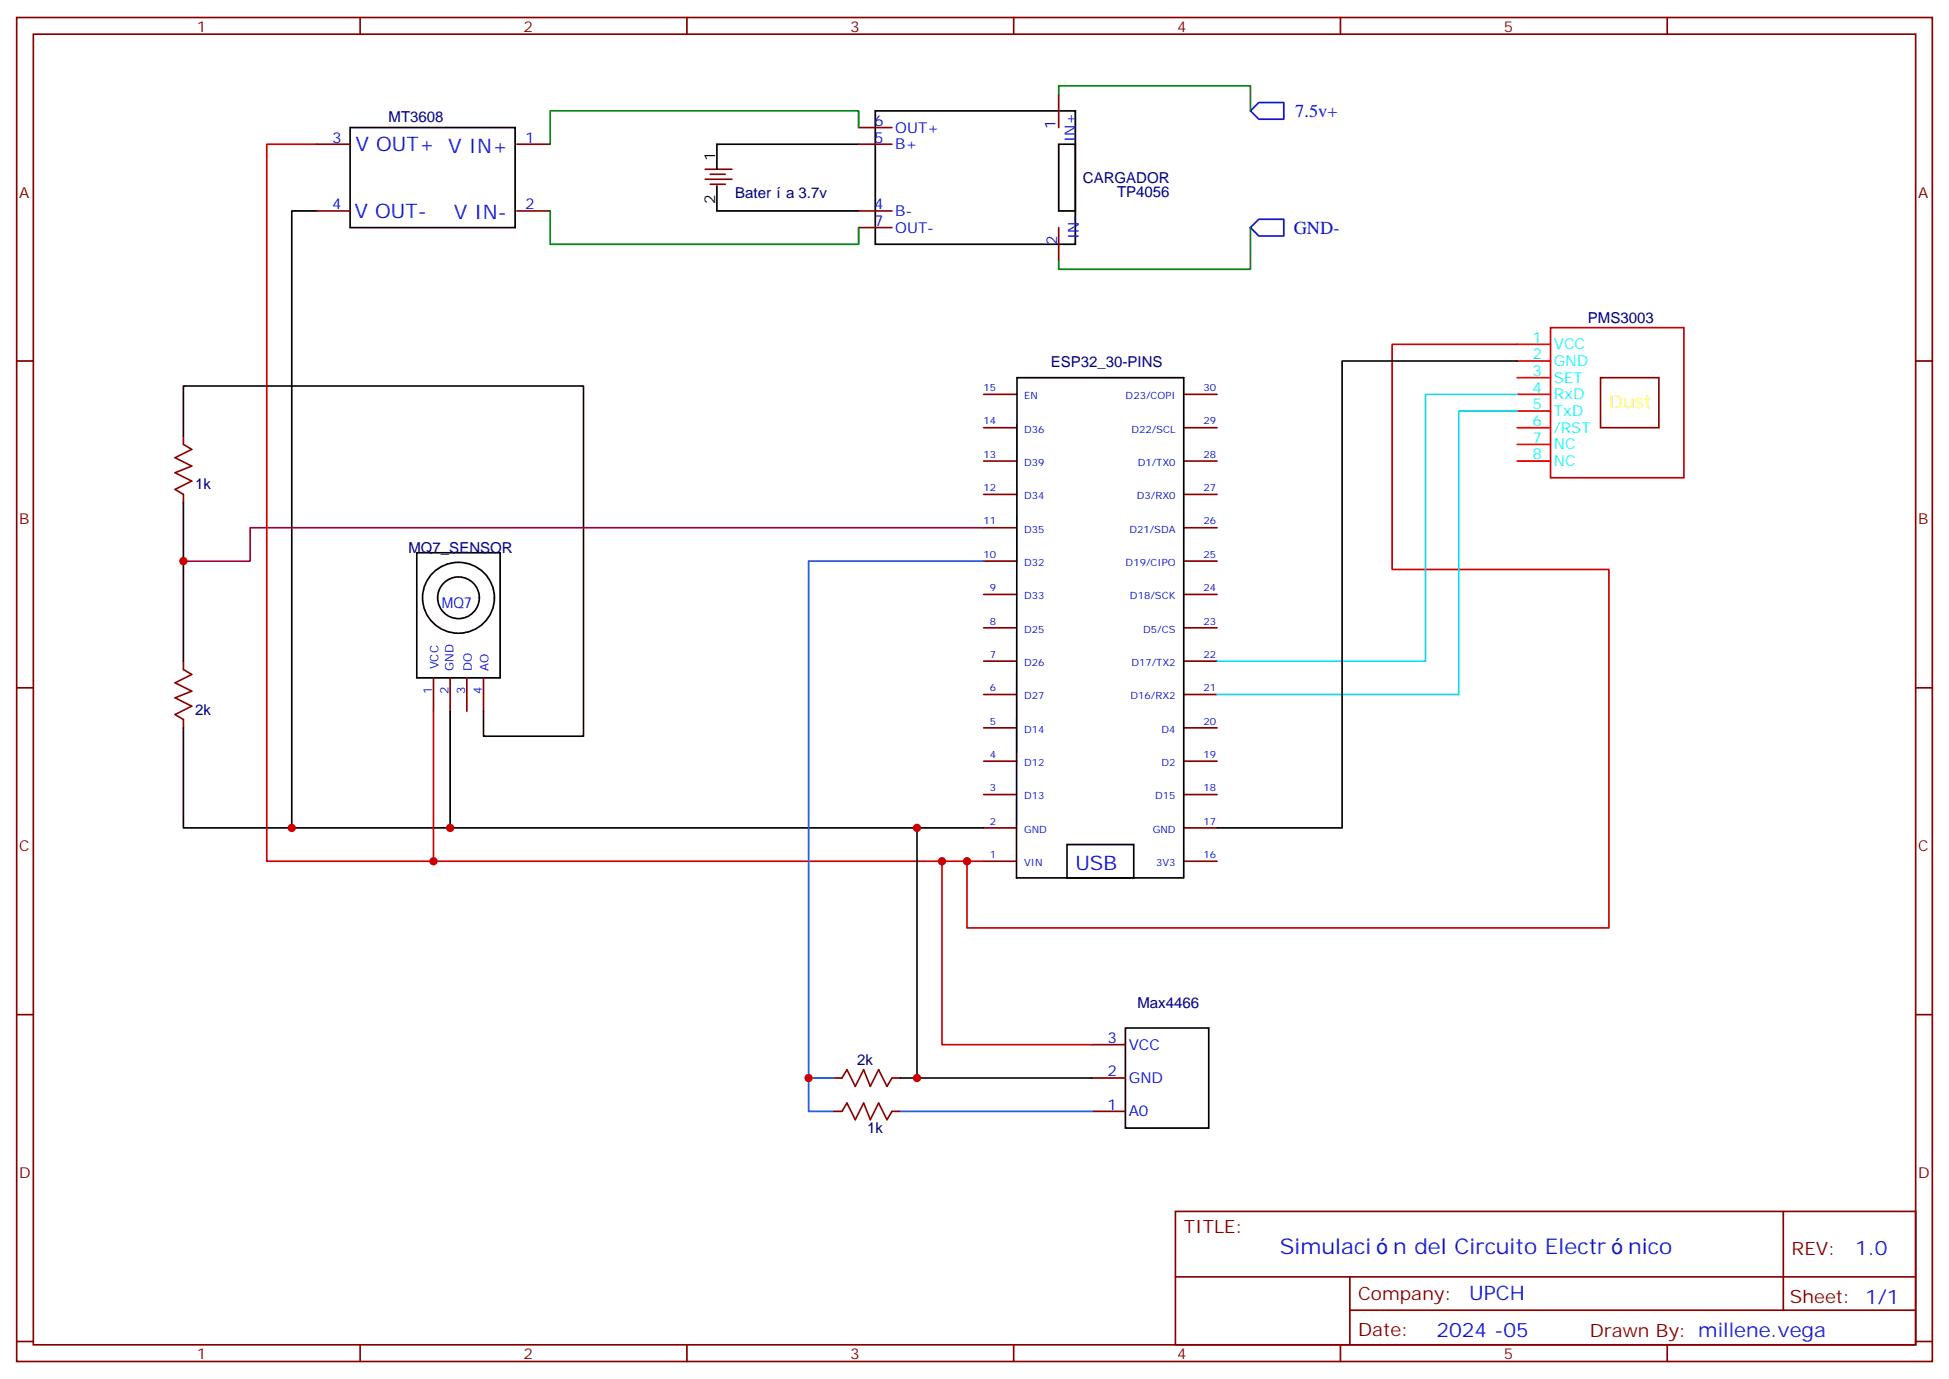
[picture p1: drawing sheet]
<svg xmlns="http://www.w3.org/2000/svg" width="412mm" height="292mm" viewBox="0 0 412 292" stroke-linecap="round" stroke-linejoin="round" font-family="sans-serif">
<g fill="none" stroke="#870000" stroke-width=".35">
<path d="M3.5 3.7h405.4v284.3h-405.4zM7.1 7.2h398.2v277.3h-398.2zM76.2 3.7v3.5M145.3 3.7v3.5M214.5 3.7v3.5M224 19.9v7.1M283.6 3.7v3.5M352.8 3.7v3.5M67 30.5h7.1M109.4 30.5h7M149.2 35.8h5.7M149.2 37.9h5.7"/>
<path d="M150.3 36.9h3.2M150.3 39h3.2M181.7 30.5h7M181.7 27h7M67 44.6h7.1M109.4 44.6h7M181.7 44.6h7M181.7 48.2h7M224 48.2v7M3.5 76.4h3.6M405.3 76.4h3.6M38.8 92.3v1.7"/>
<path d="M208.1 83.4h7M208.1 90.5h7M208.1 97.5h7M250.6 83.4h6.9M250.6 90.5h6.9M250.6 97.5h6.9M38.8 104.6v1.8M208.1 104.6h7M208.1 111.7h7M208.1 118.7h7M250.6 104.6h6.9M250.6 111.7h6.9"/>
<path d="M250.6 118.7h6.9M38.8 139.9v1.7M208.1 125.8h7M208.1 132.8h7M208.1 139.9h7M250.6 125.8h6.9M250.6 132.8h6.9M250.6 139.9h6.9M3.5 145.5h3.6M38.8 152.2v1.8M91.7 143.4v7.1M95.2 143.4v7.1"/>
<path d="M98.8 143.4v7.1M102.3 143.4v7.1M208.1 146.9h7M208.1 154h7M250.6 146.9h6.9M250.6 154h6.9M405.3 145.5h3.6M208.1 161h7M208.1 168.1h7M208.1 175.2h7M250.6 161h6.9M250.6 168.1h6.9"/>
<path d="M250.6 175.2h6.9M208.1 182.2h7M250.6 182.2h6.9M3.5 214.7h3.6M405.3 214.7h3.6M176.4 235.1h1.8M176.4 228.1h1.8M188.7 235.1h1.8M188.7 228.1h1.8M231.1 235.1h7M231.1 228.1h7M231.1 221h7"/>
<path d="M248.7 256.3h156.6v28.2h-156.6zM377.3 256.3v20.9M248.7 270.1h156.5M285.6 277.2h119.6M285.6 270.1v14.2M3.5 283.8h3.6M76.2 284.5v3.5M145.3 284.5v3.5M214.5 284.5v3.5M283.6 284.5v3.5M352.8 284.5v3.5M405.3 283.8h3.6"/>
</g>
<path d="M67 30.5h-10.6v151.7h151.7M321 72.8h-26.4v47.7h45.8v75.8h-135.8v-14.1M328.1 69.3h28.2v31.8h-28.2zM91.7 150.5v31.7M199.3 182.2v38.8h31.8" fill="none" stroke="#c00" stroke-width=".35"/>
<path d="M321 72.8h7.1M321 76.4h7.1M321 79.9h7.1M321 87h7.1M321 97.5h7.1M321 83.4h7.1M321 94h7.1M321 90.5h7.1" fill="none" stroke="#f00" stroke-width=".35"/>
<path d="M338.7 79.9h12.3v10.6h-12.3z" fill="none" stroke="#900" stroke-width=".35"/>
<g fill="none" stroke="#000" stroke-width=".35">
<path d="M74.1 27h34.9v21.2h-34.9zM151.7 39.3v5.3h30M181.7 30.5h-30v5.3M185.2 23.5h42.3v28.2h-42.3zM224 30.5h3.5v14.1h-3.5zM67 44.6h-5.3v130.6M321 76.4h-37v98.8h-26.5M38.8 92.3v-10.6h84.7v74.1h-21.2v-5.3M38.8 106.4v33.5M88.2 116.9h17.6v26.5h-17.6zM91.3 121.6a7.6 7.6 0 0 1 11.2-.4 7.6 7.6 0 0 1-.8 11.3 7.6 7.6 0 0 1-11.1-1.9 7.4 7.4 0 0 1 .7-9zM38.8 154v21.2h169.3"/>
<path d="M95.2 150.5v24.7M194 175.2v52.9M225.8 178.7h14.1v7h-14.1zM250.4 185.7h-35.3l.1-105.8h35.3v105.8M238.1 217.5h17.7v21.2h-17.7zM190.5 228.1h40.6"/>
<circle cx="97" cy="126.5" r="4.4"/>
</g>
<path d="M38.8 94l1.8 1.1-3.6 1.7 3.6 1.8-3.6 1.4 3.6 1.8-3.6 1.7 1.8 1.1M38.8 141.6l1.8 1.1-3.6 1.8 3.6 1.7-3.6 1.4 3.6 1.8-3.6 1.8 1.8 1M178.2 235.1l1-1.7 1.8 3.5 1.7-3.5 1.4 3.5 1.8-3.5 1.8 3.5 1-1.8M178.2 228.1l1-1.8 1.8 3.5 1.7-3.5 1.4 3.5 1.8-3.5 1.8 3.5 1-1.7" fill="none" stroke="#a10000" stroke-width=".35"/>
<path d="M208.1 111.7h-155.2v7h-14.1" fill="none" stroke="#906" stroke-width=".35"/>
<path d="M208.1 118.7h-37v116.4h5.3M171.1 228.1h5.3M190.5 235.1h40.6" fill="none" stroke="#06f" stroke-width=".35"/>
<path d="M321 87h-12.3v59.9h-51.2" fill="none" stroke="#0cc" stroke-width=".35"/>
<path d="M321 83.4h-19.4v56.5h-44.1" fill="none" stroke="#0cf" stroke-width=".35"/>
<path d="M224 19.9v-1.7h40.6v5.3M181.7 27v-3.5h-65.3v7M116.4 44.6v7.1h65.3v-3.5M264.6 48.2v8.8h-40.6v-1.8" fill="none" stroke="#008700" stroke-width=".35"/>
<path d="M266.3 21.7h5.3v3.5h-5.3l-1.7-1.7zM266.3 46.4h5.3v3.5h-5.3l-1.7-1.7z" fill="none" stroke="#00f" stroke-width=".35"/>
<g fill="#c00">
<circle cx="38.8" cy="118.7" r=".88"/>
<circle cx="95.3" cy="175.2" r=".88"/>
<circle cx="171.1" cy="228.1" r=".88"/>
<circle cx="194" cy="175.2" r=".88"/>
<circle cx="194" cy="228.1" r=".88"/>
<circle cx="91.7" cy="182.2" r=".88"/>
<circle cx="199.3" cy="182.2" r=".88"/>
<circle cx="204.6" cy="182.2" r=".88"/>
<circle cx="61.7" cy="175.2" r=".88"/>
</g>
<g font-size="4.6" fill="#00f">
<text x="270.8" y="265.3">Simulaci</text>
<text x="294.8" y="265.3">n del Circuito Electr</text>
<text x="344.5" y="265.3">nico</text>
</g>
<g font-size="4.2" fill="#00f">
<text x="75.2" y="31.9">V OUT+ V IN+</text>
<text x="75" y="46">V OUT-</text>
<text x="96" y="46.4">V IN-</text>
<text x="227.5" y="184">USB</text>
<text x="392.5" y="265.6">1.0</text>
<text x="310.9" y="275.1">UPCH</text>
<text x="304" y="282.9">2024 -05</text>
</g>
<g font-size="3.9" fill="#00f">
<text x="274.1" y="24.7">7.5v+</text>
<text x="273.7" y="49.4">GND-</text>
</g>
<text font-size="3.9" fill="#ff0" x="340.4" y="86.3">Dust</text>
<g font-size="3.9" fill="#800">
<text x="250.5" y="260.9">TITLE:</text>
<text x="379.1" y="265.6">REV:</text>
<text x="287.4" y="275.1">Company:</text>
<text x="378.7" y="275.7">Sheet: 1/1</text>
<text x="287.4" y="282.8">Date:</text>
<text x="336.4" y="282.8">Drawn By: millene.vega</text>
</g>
<g font-size="3.2" fill="#800">
<text x="41.6" y="6.7">1</text>
<text x="110.8" y="6.7">2</text>
<text x="179.9" y="6.7">3</text>
<text x="249.1" y="6.7">4</text>
<text x="318.2" y="6.7">5</text>
<text x="4.1" y="41.8">A</text>
<text x="405.9" y="41.8">A</text>
<text x="4.1" y="110.9">B</text>
<text x="405.9" y="110.9">B</text>
<text x="4.1" y="180.1">C</text>
<text x="405.9" y="180.1">C</text>
<text x="4.1" y="249.2">D</text>
<text x="405.9" y="249.2">D</text>
<text x="41.6" y="287.5">1</text>
<text x="110.8" y="287.5">2</text>
<text x="179.9" y="287.5">3</text>
<text x="249.1" y="287.5">4</text>
<text x="318.2" y="287.5">5</text>
</g>
<g font-size="3.2" fill="#000080">
<text x="82.2" y="25.8">MT3608</text>
<text x="155.6" y="41.9">Bater</text>
<text x="166.3" y="41.9">a 3.7v</text>
<text x="229.1" y="38.7">CARGADOR</text>
<text x="236.4" y="41.7">TP4056</text>
<text x="336" y="68.3">PMS3003</text>
<text x="222.3" y="77.6">ESP32_30-PINS</text>
<text x="41.3" y="103.5">1k</text>
<text x="86.4" y="116.9">MQ7_SENSOR</text>
<text x="41.3" y="151.2">2k</text>
<text x="240.7" y="213.3">Max4466</text>
<text x="181.3" y="225.2">2k</text>
<text x="183.5" y="239.8">1k</text>
</g>
<g font-size="3.2" fill="#00f">
<text x="185" y="26.6">6</text>
<text x="189.4" y="28">OUT+</text>
<text x="223.3" y="27.3" transform="rotate(-90 223.3 27.3)">1</text>
<text x="70.3" y="30.2">3</text>
<text x="111.1" y="30.2">1</text>
<text x="185" y="30.2">5</text>
<text x="189.4" y="31.6">B+</text>
<text x="227.5" y="30.1" transform="rotate(-90 227.5 30.1)">IN+</text>
<text x="70.3" y="44.3">4</text>
<text x="111.1" y="44.3">2</text>
<text x="185" y="44.3">4</text>
<text x="185" y="47.8">7</text>
<text x="189.4" y="45.7">B-</text>
<text x="189.4" y="49.2">OUT-</text>
<text x="223.7" y="51.9" transform="rotate(-90 223.7 51.9)">2</text>
<text x="228.2" y="50.6" transform="rotate(-90 228.2 50.6)">IN-</text>
<text x="93.5" y="128.6">MQ7</text>
<text x="234.3" y="220.7">3</text>
<text x="234.3" y="227.7">2</text>
<text x="238.8" y="222.1">VCC</text>
<text x="238.8" y="229.1">GND</text>
<text x="234.3" y="234.8">1</text>
<text x="238.8" y="236.2">A0</text>
</g>
<g font-size="3.2">
<text x="151.3" y="34" transform="rotate(-90 151.3 34)">1</text>
<text x="151.3" y="43.1" transform="rotate(-90 151.3 43.1)">2</text>
</g>
<g font-size="3.2" fill="#0ff">
<text x="324.3" y="72.5">1</text>
<text x="324.3" y="76">2</text>
<text x="328.8" y="73.9">VCC</text>
<text x="328.8" y="77.4">GND</text>
<text x="324.3" y="79.6">3</text>
<text x="324.3" y="83.1">4</text>
<text x="328.8" y="81">SET</text>
<text x="324.3" y="86.6">5</text>
<text x="328.8" y="88">TxD</text>
<text x="328.8" y="84.5">RxD</text>
<text x="324.3" y="93.7">7</text>
<text x="324.3" y="90.1">6</text>
<text x="328.8" y="95.1">NC</text>
<text x="328.8" y="91.5">/RST</text>
<text x="324.3" y="97.2">8</text>
<text x="328.8" y="98.6">NC</text>
</g>
<g font-size="2.5" fill="#00f">
<text x="92.8" y="141.6" transform="rotate(-90 92.8 141.6)">VCC</text>
<text x="96" y="142" transform="rotate(-90 96 142)">GND</text>
<text x="99.8" y="142" transform="rotate(-90 99.8 142)">DO</text>
<text x="103.4" y="142" transform="rotate(-90 103.4 142)">AO</text>
<text x="91.4" y="146.7" transform="rotate(-90 91.4 146.7)">1</text>
<text x="94.9" y="146.7" transform="rotate(-90 94.9 146.7)">2</text>
<text x="98.4" y="146.7" transform="rotate(-90 98.4 146.7)">3</text>
<text x="102" y="146.7" transform="rotate(-90 102 146.7)">4</text>
</g>
<g font-size="2.1" fill="#00f">
<text x="208.1" y="82.7">15</text>
<text x="254.6" y="82.7">30</text>
<text x="208.1" y="89.8">14</text>
<text x="216.7" y="84.5">EN</text>
<text x="238.2" y="84.5">D23/COPI</text>
<text x="254.6" y="89.8">29</text>
<text x="216.7" y="91.5">D36</text>
<text x="239.4" y="91.5">D22/SCL</text>
<text x="208.1" y="96.8">13</text>
<text x="216.7" y="98.6">D39</text>
<text x="240.7" y="98.6">D1/TX0</text>
<text x="254.6" y="96.8">28</text>
<text x="208.1" y="103.9">12</text>
<text x="216.7" y="105.6">D34</text>
<text x="240.6" y="105.6">D3/RX0</text>
<text x="254.6" y="103.9">27</text>
<text x="208.1" y="111">11</text>
<text x="216.7" y="112.7">D35</text>
<text x="239" y="112.7">D21/SDA</text>
<text x="254.6" y="111">26</text>
<text x="208.1" y="118">10</text>
<text x="216.7" y="119.8">D32</text>
<text x="238.2" y="119.8">D19/CIPO</text>
<text x="254.6" y="118">25</text>
<text x="209.5" y="125.1">9</text>
<text x="254.6" y="125.1">24</text>
<text x="216.7" y="126.8">D33</text>
<text x="239.1" y="126.8">D18/SCK</text>
<text x="209.5" y="132.1">8</text>
<text x="216.7" y="133.9">D25</text>
<text x="241.9" y="133.9">D5/CS</text>
<text x="254.6" y="132.1">23</text>
<text x="209.5" y="139.2">7</text>
<text x="216.7" y="140.9">D26</text>
<text x="239.4" y="140.9">D17/TX2</text>
<text x="254.6" y="139.2">22</text>
<text x="209.5" y="146.2">6</text>
<text x="216.7" y="148">D27</text>
<text x="239.2" y="148">D16/RX2</text>
<text x="254.6" y="146.2">21</text>
<text x="209.5" y="153.3">5</text>
<text x="216.7" y="155">D14</text>
<text x="245.8" y="155">D4</text>
<text x="254.6" y="153.3">20</text>
<text x="209.5" y="160.3">4</text>
<text x="254.6" y="160.3">19</text>
<text x="209.5" y="167.4">3</text>
<text x="216.7" y="162.1">D12</text>
<text x="245.8" y="162.1">D2</text>
<text x="254.6" y="167.4">18</text>
<text x="216.7" y="169.1">D13</text>
<text x="244.4" y="169.1">D15</text>
<text x="209.5" y="174.5">2</text>
<text x="216.7" y="176.2">GND</text>
<text x="243.9" y="176.2">GND</text>
<text x="254.6" y="174.5">17</text>
<text x="209.5" y="181.5">1</text>
<text x="216.7" y="183.3">VIN</text>
<text x="244.6" y="183.3">3V3</text>
<text x="254.6" y="181.5">16</text>
</g>
</svg>
